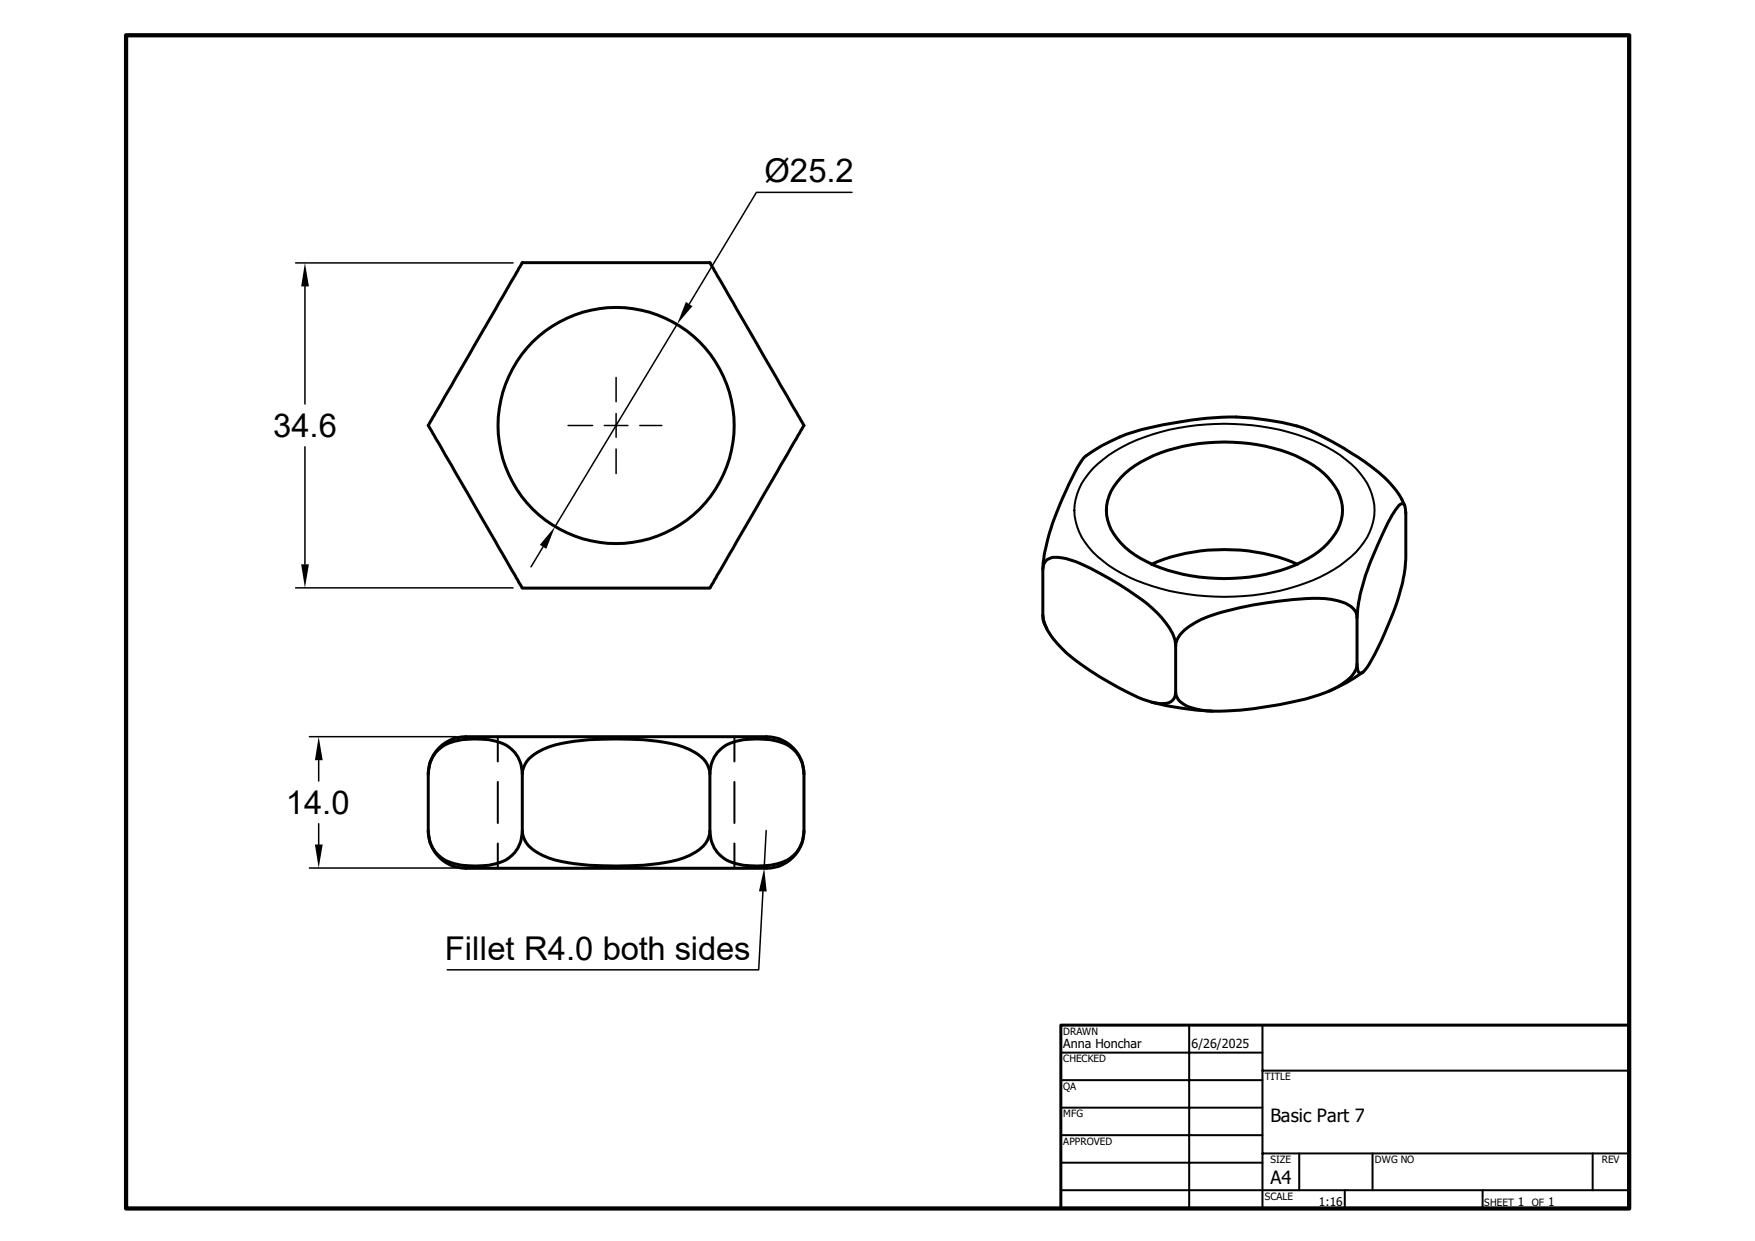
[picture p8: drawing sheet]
<svg xmlns="http://www.w3.org/2000/svg" width="297mm" height="210mm" viewBox="0 0 297 210" stroke-linecap="round" stroke-linejoin="round" font-family="sans-serif">
<g fill="none" stroke="#000" stroke-width=".51">
<path d="M88.4 44.5l31.7-.1 15.2 26.3 .8 1.3-16 27.5h-31.7l-15.9-27.5zM190.4 80.1a24.1 24.1 0 0 1 14-5.2 30.2 30.2 0 0 1 17 3.3 11.4 11.4 0 0 1 5.6 6.5 7.6 7.6 0 0 1-2.3 7.2 20.9 20.9 0 0 1-10.5 5.3 33 33 0 0 1-19-1.6 14.3 14.3 0 0 1-7.2-6 7.1 7.1 0 0 1 1.1-8zM194.9 95.5a31.8 31.8 0 0 1 24.7 0M237.7 85.5a17.5 17.5 0 0 0-6.7-7.4 47.9 47.9 0 0 0-11.5-6 43.7 43.7 0 0 0-20.2-.6 34.6 34.6 0 0 0-14.2 4.7 6.5 6.5 0 0 0-3.2 3.8 50.1 50.1 0 0 0-5.2 14l-.2 2.3M176.5 104.1v.4a3.7 3.7 0 0 0 .7 1.9M194.9 118.8a52 52 0 0 0 10.3 1.6M199 109.3a6.7 6.7 0 0 0-1.8-4 26.5 26.5 0 0 0-7.9-6.5l-3.2-1.8a17.6 17.6 0 0 0-7.1-2.7 2.01 2.01 0 0 0-2.5 2v7.8a9 9 0 0 0 3.2 5.6 47.7 47.7 0 0 0 14.6 8.9 4.9 4.9 0 0 0 3.9 .1 1.81 1.81 0 0 0 .8-1.6M200.4 106.6a16.5 16.5 0 0 1 7.2-3.2 64.6 64.6 0 0 1 16.7-2.1 7.7 7.7 0 0 1 4.6 1.6 1.98 1.98 0 0 1 .8 1.7v7.7a4.5 4.5 0 0 1-2.4 3.4 22.4 22.4 0 0 1-8.6 3.1 54.3 54.3 0 0 1-14.4 1.5l-1-.1a5.7 5.7 0 0 1-3.9-1.8l-.4-.9v-.4v-7.8a3.9 3.9 0 0 1 1.4-2.7zM229.7 104.6v-.5a30.6 30.6 0 0 1 2.9-10.6 31.9 31.9 0 0 1 4.1-7.9 .6 .6 0 0 1 .8-.3l.3 .4 .1 1.1v8.3a30.4 30.4 0 0 1-3 10.6 32.5 32.5 0 0 1-4.1 7.9l-.2 .2-.4 .2-.2-.2-.2-.4-.1-1.1M230.6 113.8a27.7 27.7 0 0 1-5.7 3.2M88.4 131a5.6 5.6 0 0 0-4.5-5.6 14.2 14.2 0 0 0-8.6 .7 5.5 5.5 0 0 0-2.8 4.9v9.6a5.6 5.6 0 0 0 4.5 5.6 14.2 14.2 0 0 0 8.6-.7 5.5 5.5 0 0 0 2.8-4.9M120.1 131a4.4 4.4 0 0 0-2.4-3.6 15.8 15.8 0 0 0-6.5-2 55.4 55.4 0 0 0-17.3 .7 7.7 7.7 0 0 0-5.1 3.3l-.4 1.1v.5v9.6a4.4 4.4 0 0 0 2.4 3.6 15.8 15.8 0 0 0 6.5 2 55.4 55.4 0 0 0 17.3-.7 7.7 7.7 0 0 0 5.1-3.3l.4-1.1v-.5"/>
<path d="M121.4 127.4a7.2 7.2 0 0 1 5.6-2.3 11.7 11.7 0 0 1 6.3 1 5.5 5.5 0 0 1 2.8 4.9v9.6a5.6 5.6 0 0 1-4.5 5.6 14.2 14.2 0 0 1-8.7-.7 5.5 5.5 0 0 1-2.8-4.9v-9.6a5.9 5.9 0 0 1 1.3-3.6zM136.1 131a6.4 6.4 0 0 0-7.2-6.3h-47.9a14.4 14.4 0 0 0-4.3 .3 6.4 6.4 0 0 0-4.2 6M72.5 140.6a6.4 6.4 0 0 0 7.1 6.3h48a14.4 14.4 0 0 0 4.2-.3 6.4 6.4 0 0 0 4.3-6M179.5 173.5h96.2v31h-96.2z"/>
<circle cx="104.3" cy="72" r="20"/>
</g>
<g fill="none" stroke="#000" stroke-width=".34">
<path d="M185 79.3a25 25 0 0 1 11.4-6.2 41.3 41.3 0 0 1 27 2 16.7 16.7 0 0 1 8.4 7.6 9 9 0 0 1-1.6 9.9 22.5 22.5 0 0 1-10.7 6.6 41.8 41.8 0 0 1-27.2-1 19.7 19.7 0 0 1-8.7-6.5 9.1 9.1 0 0 1 .6-11.6zM84.2 124.7v4.2M84.2 132.3v7M124.3 124.7v4.2M124.3 132.3v7M84.2 142.7v4.2M124.3 142.7v4.2M179.5 178.1h34.2M201.3 173.5v31M213.7 173.5v31M179.5 196.8h34.2M179.5 192.1h34.2"/>
<path d="M179.5 187.5h34.2M179.5 182.8h34.2M213.7 181.2h62M213.7 195.2h62M219.9 195.2v6.2M232.3 195.2v6.2M269.5 195.2v6.2M179.5 201.4h96.2M227.6 201.4v3.1M250.9 201.4v3.1"/>
</g>
<path d="M21.3 6h254.4v198.5h-254.4z" fill="none" stroke="#000" stroke-width=".72"/>
<g fill="none" stroke="#000" stroke-width=".25">
<path d="M144.2 32.6h-16.2l-11.4 18.9M50 44.5h36.8M51.6 48.5v19.9M114.6 54.9l-20.7 34.2M51.6 75.6v19.9M96.1 72h4.2M102.3 72h4M104.3 63.9v4.1M104.3 70v4M104.3 76v4.1M108.3 72h3.7M50 99.5h36.8"/>
<path d="M91.9 92.5l-2 3.4M52.4 124.7h24.9M53.9 128.7v3.5M53.9 139.4v3.5M52.4 146.9h24.9M127.8 146.6l1.9 .3M129.1 150.8l-.7 13.3h-52.7M129.7 140.5l-.4 6.4"/>
</g>
<path d="M51.6 44.5l.7 4h-1.3zM116.1 51.1l1.1 .7-2.6 3.1zM51 95.5h1.3l-.7 4zM93.9 89.1l-1.4 3.8-1.1-.7zM53.9 124.7l.7 4h-1.3zM53.3 142.9h1.3l-.7 4zM129.3 146.9l.5 4-1.4-.1z" fill="#000"/>
<g font-size="5.5">
<text x="129.4" y="30.7">Ø25.2</text>
<text x="46.2" y="74">34.6</text>
<text x="48.4" y="137.8">14.0</text>
<text x="75.3" y="162.5">Fillet R4.0 both sides</text>
</g>
<g font-size="3.1">
<text x="215" y="189.8">Basic Part 7</text>
<text x="215" y="200.4">A4</text>
</g>
<g font-size="2.1">
<text x="179.9" y="177.3">Anna Honchar</text>
<text x="201.6" y="177.3">6/26/2025</text>
</g>
<g font-size="2">
<text x="223.2" y="204.1">1:16</text>
<text x="256.9" y="204.1">1</text>
<text x="262" y="204.1">1</text>
</g>
<g font-size="1.7">
<text x="179.9" y="175.1">DRAWN</text>
<text x="179.9" y="179.7">CHECKED</text>
<text x="179.9" y="184.4">QA</text>
<text x="214" y="182.8">TITLE</text>
<text x="179.9" y="189.1">MFG</text>
<text x="179.9" y="193.7">APPROVED</text>
<text x="215" y="196.8">SIZE</text>
<text x="232.7" y="196.8">DWG NO</text>
<text x="271.1" y="196.8">REV</text>
<text x="214" y="203">SCALE</text>
<text x="251.2" y="204.1">SHEET</text>
<text x="259.2" y="204.1">OF</text>
</g>
</svg>
